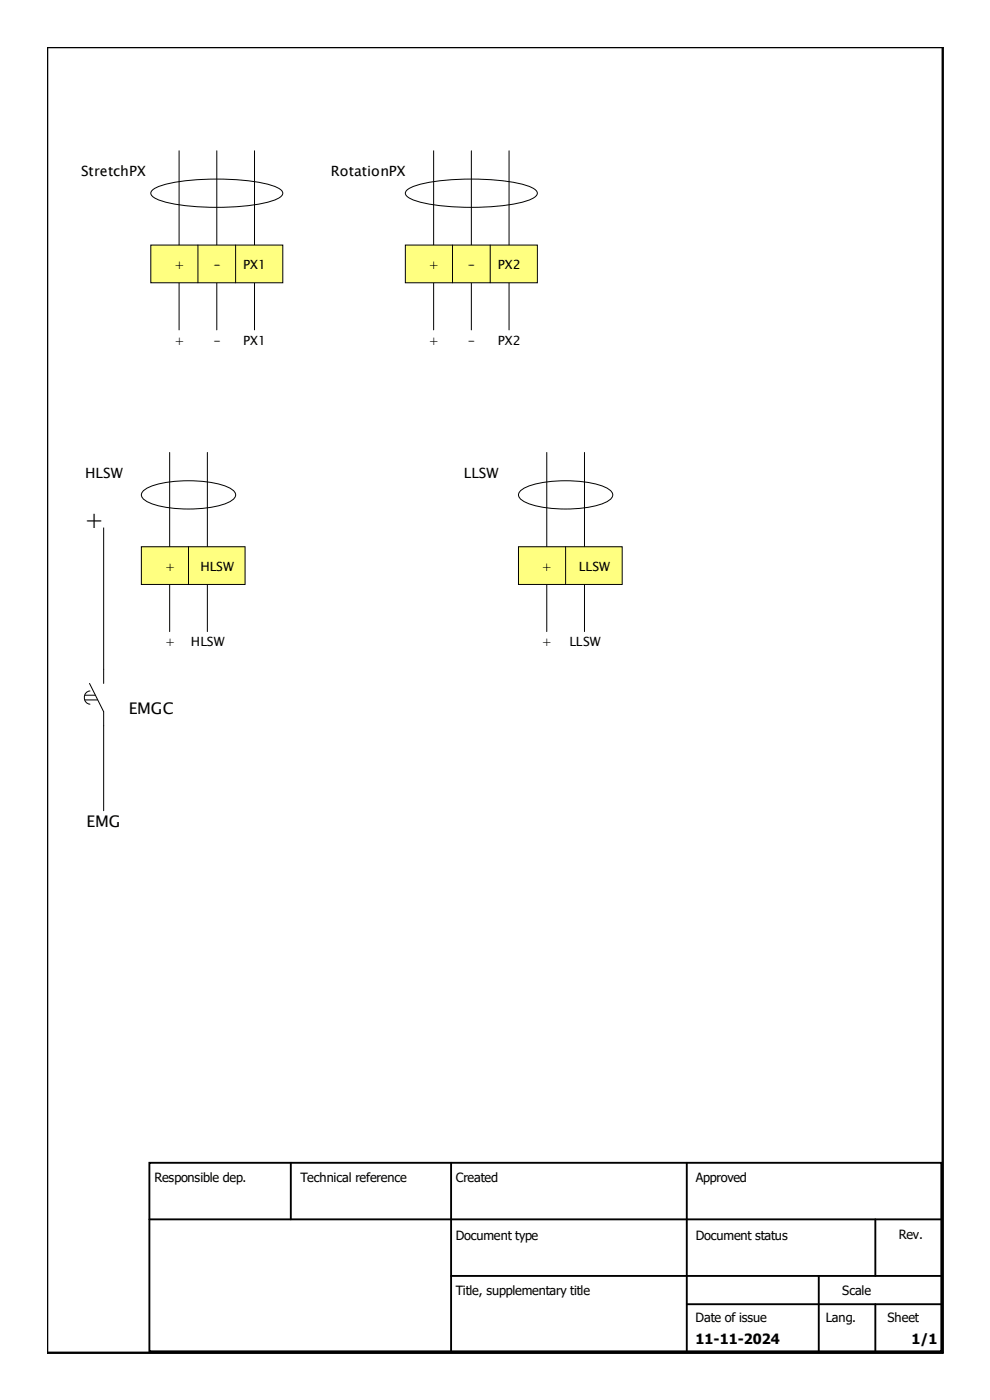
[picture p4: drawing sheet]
<svg xmlns="http://www.w3.org/2000/svg" width="210mm" height="297mm" viewBox="0 0 210 297" stroke-linecap="round" stroke-linejoin="round" font-family="sans-serif">
<path d="M38 32v38M46 32v38M54 32v38M32.5 40.2a22.1 22.1 0 0 1 9.8-2.1 46.3 46.3 0 0 1 15.8 1.4 2.37 2.37 0 0 1 1.9 1.5 2.37 2.37 0 0 1-1.9 1.5 50.6 50.6 0 0 1-20.7 .9l-1.3-.3a7.7 7.7 0 0 1-4-1.7l-.1-.4 .1-.4z" fill="none" stroke="#000" stroke-width=".21"/>
<path d="M32 52h28v8h-28z" fill-rule="evenodd" fill="#ffff80" stroke="#000" stroke-width=".21"/>
<path d="M92 32v38M100 32v38M108 32v38M42 52v8M50 52v8M86.5 40.2a22.1 22.1 0 0 1 9.8-2.1 46.3 46.3 0 0 1 15.8 1.4 2.37 2.37 0 0 1 1.9 1.5 2.37 2.37 0 0 1-1.9 1.5 50.6 50.6 0 0 1-20.7 .9l-1.3-.3a7.7 7.7 0 0 1-4-1.7l-.1-.4 .1-.4z" fill="none" stroke="#000" stroke-width=".21"/>
<path d="M86 52h28v8h-28z" fill-rule="evenodd" fill="#ffff80" stroke="#000" stroke-width=".21"/>
<path d="M96 52v8M104 52v8M36 96v38M44 96v38M30.4 104.1a14.3 14.3 0 0 1 8.1-2.1 21.7 21.7 0 0 1 10.6 1.7 1.32 1.32 0 0 1 .9 1.3 1.32 1.32 0 0 1-.9 1.3 20.2 20.2 0 0 1-10.6 1.7 14.3 14.3 0 0 1-8.1-2.1 1.1 1.1 0 0 1 0-1.8z" fill="none" stroke="#000" stroke-width=".21"/>
<path d="M30 116h22v8h-22z" fill-rule="evenodd" fill="#ffff80" stroke="#000" stroke-width=".21"/>
<path d="M116 96v38M124 96v38M40 116v8M110.4 104.1a14.3 14.3 0 0 1 8.1-2.1 21.7 21.7 0 0 1 10.6 1.7 1.32 1.32 0 0 1 .9 1.3 1.32 1.32 0 0 1-.9 1.3 20.2 20.2 0 0 1-10.6 1.7 14.3 14.3 0 0 1-8.1-2.1 1.1 1.1 0 0 1 0-1.8z" fill="none" stroke="#000" stroke-width=".21"/>
<path d="M110 116h22v8h-22z" fill-rule="evenodd" fill="#ffff80" stroke="#000" stroke-width=".21"/>
<path d="M22 112v33M120 116v8M18 148.5h2.7M18 147.5h2.2M19 145l3 6v21M19.1 146.6a1.42 1.42 0 0 0-1.2 1.4 1.42 1.42 0 0 0 1.2 1.4" fill="none" stroke="#000" stroke-width=".21"/>
<path d="M10 10h190v277h-190z" fill="none" stroke="#000" stroke-width=".5"/>
<path d="M31.7 246.7h168v40h-168zM31.7 258.7h168M61.7 246.7v12M95.7 246.7v40M145.7 246.7v40M185.7 258.7v12M95.7 270.7h104M145.7 276.7h54M173.7 270.7v16M185.7 276.7v10" fill="none" stroke="#000" stroke-width=".4"/>
<text font-size="5.2" x="17.9" y="112.1">+</text>
<g font-size="3.4">
<text x="27.3" y="151.4">EMGC</text>
<text x="18.4" y="175.4">EMG</text>
</g>
<g font-size="3">
<text x="17.2" y="37.3">StretchPX</text>
<text x="70.2" y="37.3">RotationPX</text>
<text x="18.1" y="101.3">HLSW</text>
<text x="98.4" y="101.3">LLSW</text>
<text x="147.6" y="285.2">11-11-2024</text>
<text x="193.4" y="285.2">1/1</text>
</g>
<g font-size="2.7">
<text x="37" y="57.1">+</text>
<text x="45.3" y="57.1">-</text>
<text x="51.6" y="57.1">PX1</text>
<text x="91" y="57.1">+</text>
<text x="99.3" y="57.1">-</text>
<text x="105.6" y="57.1">PX2</text>
<text x="37" y="73.1">+</text>
<text x="45.3" y="73.1">-</text>
<text x="51.6" y="73.1">PX1</text>
<text x="91" y="73.1">+</text>
<text x="99.3" y="73.1">-</text>
<text x="105.6" y="73.1">PX2</text>
<text x="35" y="121.1">+</text>
<text x="42.5" y="121.1">HLSW</text>
<text x="115" y="121.1">+</text>
<text x="122.8" y="121.1">LLSW</text>
<text x="35" y="137.1">+</text>
<text x="40.5" y="137.1">HLSW</text>
<text x="115" y="137.1">+</text>
<text x="120.8" y="137.1">LLSW</text>
<text x="32.8" y="250.8">Responsible dep.</text>
<text x="63.7" y="250.8">Technical reference</text>
<text x="96.7" y="250.8">Created</text>
<text x="147.6" y="250.8">Approved</text>
<text x="96.7" y="263">Document type</text>
<text x="147.6" y="263">Document status</text>
<text x="190.7" y="262.8">Rev.</text>
<text x="96.7" y="274.8">Title, supplementary title</text>
<text x="178.7" y="274.8">Scale</text>
<text x="147.6" y="280.4">Date of issue</text>
<text x="175.2" y="280.4">Lang.</text>
<text x="188.3" y="280.4">Sheet</text>
</g>
</svg>
